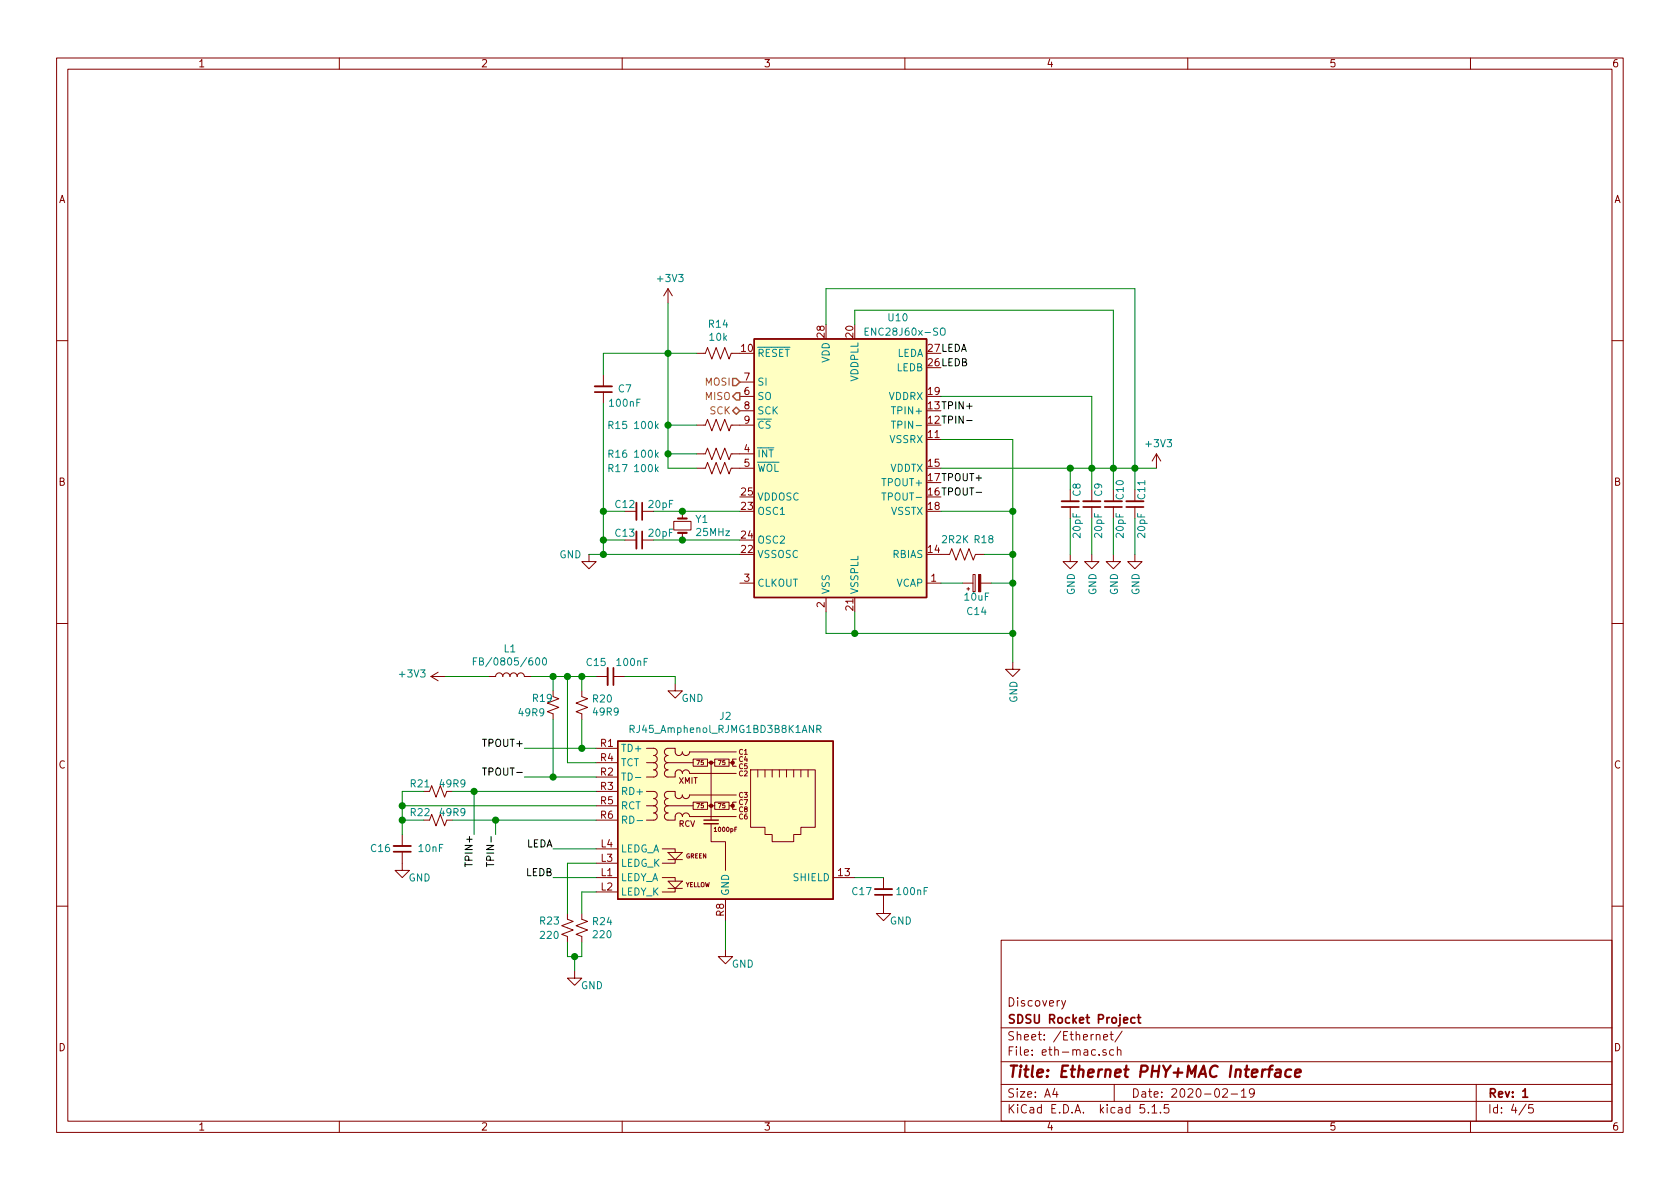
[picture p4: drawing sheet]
EESchema Schematic File Version 4
EELAYER 30 0
EELAYER END
$Descr A4 11693 8268
encoding utf-8
Sheet 4 5
Title "Ethernet PHY+MAC Interface"
Date "2020-02-19"
Rev "1"
Comp "SDSU Rocket Project"
Comment1 "Discovery"
Comment2 ""
Comment3 ""
Comment4 ""
$EndDescr
Wire Wire Line
	5750 2000 7900 2000
Wire Wire Line
	5950 2150 7750 2150
Wire Wire Line
	7600 2750 6550 2750
Connection ~ 7450 3250
Wire Wire Line
	6550 3250 7450 3250
Wire Wire Line
	7750 2150 7750 3250
Wire Wire Line
	7900 2000 7900 3250
Wire Wire Line
	7600 2750 7600 3250
Wire Wire Line
	5750 2250 5750 2000
Wire Wire Line
	5950 2250 5950 2150
Wire Wire Line
	7900 3600 7900 3850
Wire Wire Line
	7750 3600 7750 3850
Wire Wire Line
	7600 3600 7600 3850
Wire Wire Line
	7450 3600 7450 3850
Connection ~ 7900 3250
Wire Wire Line
	8050 3250 7900 3250
Wire Wire Line
	7750 3250 7900 3250
Connection ~ 7750 3250
Wire Wire Line
	7750 3400 7750 3250
Wire Wire Line
	7600 3250 7750 3250
Connection ~ 7600 3250
Wire Wire Line
	7600 3400 7600 3250
Wire Wire Line
	7450 3250 7450 3400
Wire Wire Line
	7900 3250 7900 3400
Wire Wire Line
	7450 3250 7600 3250
Text Label 3850 6100 2    50   ~ 0
LEDB
Text Label 3850 5900 2    50   ~ 0
LEDA
Text Label 3450 5800 3    50   ~ 0
TPIN-
Text Label 3300 5800 3    50   ~ 0
TPIN+
Text Label 3650 5400 2    50   ~ 0
TPOUT-
Text Label 3650 5200 2    50   ~ 0
TPOUT+
Text Label 6550 3450 0    50   ~ 0
TPOUT-
Text Label 6550 3350 0    50   ~ 0
TPOUT+
Text Label 6550 2950 0    50   ~ 0
TPIN-
Text Label 6550 2850 0    50   ~ 0
TPIN+
Text Label 6550 2550 0    50   ~ 0
LEDB
Text Label 6550 2450 0    50   ~ 0
LEDA
Wire Wire Line
	5050 6400 5050 6600
Wire Wire Line
	5950 6100 6150 6100
$Comp
L power:GND #PWR?
U 1 1
P 6150 6300
AR Path="/5E55C819" Ref="#PWR?"  Part="1" 
AR Path="/5E1585EB/5E55C819" Ref="#PWR?"  Part="1" 
AR Path="/5E4B3E61/5E55C819" Ref="#PWR053"  Part="1" 
F 0 "#PWR053" H 6150 6050 50  0001 C CNN
F 1 "GND" H 6350 6200 50  0000 R CNN
F 2 "" H 6150 6300 50  0001 C CNN
F 3 "" H 6150 6300 50  0001 C CNN
	1    6150 6300
	1    0    0    -1  
$EndComp
$Comp
L Device:C_Small C?
U 1 1
P 6150 6200
AR Path="/5E55C81F" Ref="C?"  Part="1" 
AR Path="/5E1585EB/5E55C81F" Ref="C?"  Part="1" 
AR Path="/5E4B3E61/5E55C81F" Ref="C17"  Part="1" 
F 0 "C17" H 6300 6200 50  0000 C CNN
F 1 "100nF" H 5950 6200 50  0000 C CNN
F 2 "Capacitor_SMD:C_1806_4516Metric_Pad1.57x1.80mm_HandSolder" H 6150 6200 50  0001 C CNN
F 3 "~" H 6150 6200 50  0001 C CNN
	1    6150 6200
	-1   0    0    1   
$EndComp
$Comp
L power:GND #PWR?
U 1 1
P 5050 6600
AR Path="/5E55C825" Ref="#PWR?"  Part="1" 
AR Path="/5E1585EB/5E55C825" Ref="#PWR?"  Part="1" 
AR Path="/5E4B3E61/5E55C825" Ref="#PWR054"  Part="1" 
F 0 "#PWR054" H 5050 6350 50  0001 C CNN
F 1 "GND" H 5250 6500 50  0000 R CNN
F 2 "" H 5050 6600 50  0001 C CNN
F 3 "" H 5050 6600 50  0001 C CNN
	1    5050 6600
	1    0    0    -1  
$EndComp
Connection ~ 4000 6650
Wire Wire Line
	4050 6650 4000 6650
Wire Wire Line
	4050 6550 4050 6650
Wire Wire Line
	4000 6650 4000 6750
Wire Wire Line
	3950 6650 4000 6650
Wire Wire Line
	3950 6550 3950 6650
Wire Wire Line
	4050 6200 4050 6350
Wire Wire Line
	4150 6200 4050 6200
Wire Wire Line
	3950 6000 3950 6350
Wire Wire Line
	4150 6000 3950 6000
$Comp
L Device:R_Small_US R?
U 1 1
P 4050 6450
AR Path="/5E55C838" Ref="R?"  Part="1" 
AR Path="/5E1585EB/5E55C838" Ref="R?"  Part="1" 
AR Path="/5E4B3E61/5E55C838" Ref="R24"  Part="1" 
F 0 "R24" H 4118 6496 50  0000 L CNN
F 1 "220" H 4118 6405 50  0000 L CNN
F 2 "Resistor_SMD:R_1206_3216Metric_Pad1.42x1.75mm_HandSolder" H 4050 6450 50  0001 C CNN
F 3 "~" H 4050 6450 50  0001 C CNN
	1    4050 6450
	1    0    0    -1  
$EndComp
$Comp
L Device:R_Small_US R?
U 1 1
P 3950 6450
AR Path="/5E55C83E" Ref="R?"  Part="1" 
AR Path="/5E1585EB/5E55C83E" Ref="R?"  Part="1" 
AR Path="/5E4B3E61/5E55C83E" Ref="R23"  Part="1" 
F 0 "R23" H 3750 6500 50  0000 L CNN
F 1 "220" H 3750 6400 50  0000 L CNN
F 2 "Resistor_SMD:R_1206_3216Metric_Pad1.42x1.75mm_HandSolder" H 3950 6450 50  0001 C CNN
F 3 "~" H 3950 6450 50  0001 C CNN
	1    3950 6450
	1    0    0    -1  
$EndComp
$Comp
L power:GND #PWR?
U 1 1
P 4000 6750
AR Path="/5E55C844" Ref="#PWR?"  Part="1" 
AR Path="/5E1585EB/5E55C844" Ref="#PWR?"  Part="1" 
AR Path="/5E4B3E61/5E55C844" Ref="#PWR055"  Part="1" 
F 0 "#PWR055" H 4000 6500 50  0001 C CNN
F 1 "GND" H 4200 6650 50  0000 R CNN
F 2 "" H 4000 6750 50  0001 C CNN
F 3 "" H 4000 6750 50  0001 C CNN
	1    4000 6750
	1    0    0    -1  
$EndComp
Wire Wire Line
	3850 6100 4150 6100
Wire Wire Line
	3850 5900 4150 5900
Wire Wire Line
	3450 5700 3150 5700
Connection ~ 3450 5700
Wire Wire Line
	3450 5800 3450 5700
Wire Wire Line
	3300 5500 4150 5500
Connection ~ 3300 5500
Wire Wire Line
	3300 5800 3300 5500
$Comp
L power:GND #PWR?
U 1 1
P 2800 6000
AR Path="/5E55C852" Ref="#PWR?"  Part="1" 
AR Path="/5E1585EB/5E55C852" Ref="#PWR?"  Part="1" 
AR Path="/5E4B3E61/5E55C852" Ref="#PWR052"  Part="1" 
F 0 "#PWR052" H 2800 5750 50  0001 C CNN
F 1 "GND" H 3000 5900 50  0000 R CNN
F 2 "" H 2800 6000 50  0001 C CNN
F 3 "" H 2800 6000 50  0001 C CNN
	1    2800 6000
	1    0    0    -1  
$EndComp
Wire Wire Line
	2800 5700 2800 5800
Connection ~ 2800 5700
Wire Wire Line
	2950 5700 2800 5700
Wire Wire Line
	2800 5500 2800 5600
Wire Wire Line
	2950 5500 2800 5500
$Comp
L Device:C_Small C?
U 1 1
P 2800 5900
AR Path="/5E55C85D" Ref="C?"  Part="1" 
AR Path="/5E1585EB/5E55C85D" Ref="C?"  Part="1" 
AR Path="/5E4B3E61/5E55C85D" Ref="C16"  Part="1" 
F 0 "C16" H 2950 5900 50  0000 C CNN
F 1 "10nF" H 2600 5900 50  0000 C CNN
F 2 "Capacitor_SMD:C_1806_4516Metric_Pad1.57x1.80mm_HandSolder" H 2800 5900 50  0001 C CNN
F 3 "~" H 2800 5900 50  0001 C CNN
	1    2800 5900
	-1   0    0    1   
$EndComp
Wire Wire Line
	4150 5700 3450 5700
Wire Wire Line
	3150 5500 3300 5500
$Comp
L Device:R_Small_US R?
U 1 1
P 3050 5700
AR Path="/5E55C865" Ref="R?"  Part="1" 
AR Path="/5E1585EB/5E55C865" Ref="R?"  Part="1" 
AR Path="/5E4B3E61/5E55C865" Ref="R22"  Part="1" 
F 0 "R22" V 3100 5750 50  0000 L CNN
F 1 "49R9" V 3100 5500 50  0000 L CNN
F 2 "Resistor_SMD:R_1206_3216Metric_Pad1.42x1.75mm_HandSolder" H 3050 5700 50  0001 C CNN
F 3 "~" H 3050 5700 50  0001 C CNN
	1    3050 5700
	0    -1   -1   0   
$EndComp
$Comp
L Device:R_Small_US R?
U 1 1
P 3050 5500
AR Path="/5E55C86B" Ref="R?"  Part="1" 
AR Path="/5E1585EB/5E55C86B" Ref="R?"  Part="1" 
AR Path="/5E4B3E61/5E55C86B" Ref="R21"  Part="1" 
F 0 "R21" V 3100 5550 50  0000 L CNN
F 1 "49R9" V 3100 5300 50  0000 L CNN
F 2 "Resistor_SMD:R_1206_3216Metric_Pad1.42x1.75mm_HandSolder" H 3050 5500 50  0001 C CNN
F 3 "~" H 3050 5500 50  0001 C CNN
	1    3050 5500
	0    -1   -1   0   
$EndComp
Connection ~ 3850 5400
Wire Wire Line
	3850 5400 3650 5400
Connection ~ 4050 5200
Wire Wire Line
	4050 5200 3650 5200
Wire Wire Line
	4050 5200 4150 5200
Wire Wire Line
	4050 5000 4050 5200
Wire Wire Line
	3850 5400 4150 5400
Wire Wire Line
	3850 5000 3850 5400
Wire Wire Line
	4050 4700 4150 4700
Connection ~ 4050 4700
Wire Wire Line
	4050 4800 4050 4700
Wire Wire Line
	3850 4700 3950 4700
Connection ~ 3850 4700
Wire Wire Line
	3850 4800 3850 4700
$Comp
L Device:R_Small_US R?
U 1 1
P 4050 4900
AR Path="/5E55C87F" Ref="R?"  Part="1" 
AR Path="/5E1585EB/5E55C87F" Ref="R?"  Part="1" 
AR Path="/5E4B3E61/5E55C87F" Ref="R20"  Part="1" 
F 0 "R20" H 4118 4946 50  0000 L CNN
F 1 "49R9" H 4118 4855 50  0000 L CNN
F 2 "Resistor_SMD:R_1206_3216Metric_Pad1.42x1.75mm_HandSolder" H 4050 4900 50  0001 C CNN
F 3 "~" H 4050 4900 50  0001 C CNN
	1    4050 4900
	1    0    0    -1  
$EndComp
$Comp
L Device:R_Small_US R?
U 1 1
P 3850 4900
AR Path="/5E55C885" Ref="R?"  Part="1" 
AR Path="/5E1585EB/5E55C885" Ref="R?"  Part="1" 
AR Path="/5E4B3E61/5E55C885" Ref="R19"  Part="1" 
F 0 "R19" H 3700 4950 50  0000 L CNN
F 1 "49R9" H 3600 4850 50  0000 L CNN
F 2 "Resistor_SMD:R_1206_3216Metric_Pad1.42x1.75mm_HandSolder" H 3850 4900 50  0001 C CNN
F 3 "~" H 3850 4900 50  0001 C CNN
	1    3850 4900
	1    0    0    -1  
$EndComp
Wire Wire Line
	3950 4700 4050 4700
Connection ~ 3950 4700
Wire Wire Line
	3950 5300 3950 4700
Wire Wire Line
	4150 5300 3950 5300
Wire Wire Line
	4700 4700 4700 4750
Wire Wire Line
	4350 4700 4700 4700
$Comp
L power:GND #PWR?
U 1 1
P 4700 4750
AR Path="/5E55C891" Ref="#PWR?"  Part="1" 
AR Path="/5E1585EB/5E55C891" Ref="#PWR?"  Part="1" 
AR Path="/5E4B3E61/5E55C891" Ref="#PWR051"  Part="1" 
F 0 "#PWR051" H 4700 4500 50  0001 C CNN
F 1 "GND" H 4900 4650 50  0000 R CNN
F 2 "" H 4700 4750 50  0001 C CNN
F 3 "" H 4700 4750 50  0001 C CNN
	1    4700 4750
	1    0    0    -1  
$EndComp
Wire Wire Line
	3700 4700 3850 4700
$Comp
L Device:C_Small C?
U 1 1
P 4250 4700
AR Path="/5E55C898" Ref="C?"  Part="1" 
AR Path="/5E1585EB/5E55C898" Ref="C?"  Part="1" 
AR Path="/5E4B3E61/5E55C898" Ref="C15"  Part="1" 
F 0 "C15" V 4150 4600 50  0000 C CNN
F 1 "100nF" V 4150 4850 50  0000 C CNN
F 2 "Capacitor_SMD:C_1806_4516Metric_Pad1.57x1.80mm_HandSolder" H 4250 4700 50  0001 C CNN
F 3 "~" H 4250 4700 50  0001 C CNN
	1    4250 4700
	0    1    1    0   
$EndComp
Wire Wire Line
	3100 4700 3400 4700
$Comp
L power:+3V3 #PWR?
U 1 1
P 3100 4700
AR Path="/5E55C89F" Ref="#PWR?"  Part="1" 
AR Path="/5E1585EB/5E55C89F" Ref="#PWR?"  Part="1" 
AR Path="/5E4B3E61/5E55C89F" Ref="#PWR050"  Part="1" 
F 0 "#PWR050" H 3100 4550 50  0001 C CNN
F 1 "+3V3" V 3115 4828 50  0000 L CNN
F 2 "" H 3100 4700 50  0001 C CNN
F 3 "" H 3100 4700 50  0001 C CNN
	1    3100 4700
	0    -1   -1   0   
$EndComp
$Comp
L Device:L L?
U 1 1
P 3550 4700
AR Path="/5E55C8A5" Ref="L?"  Part="1" 
AR Path="/5E1585EB/5E55C8A5" Ref="L?"  Part="1" 
AR Path="/5E4B3E61/5E55C8A5" Ref="L1"  Part="1" 
F 0 "L1" V 3740 4700 50  0000 C CNN
F 1 "FB/0805/600" V 3649 4700 50  0000 C CNN
F 2 "Inductor_SMD:L_1206_3216Metric_Pad1.42x1.75mm_HandSolder" H 3550 4700 50  0001 C CNN
F 3 "~" H 3550 4700 50  0001 C CNN
	1    3550 4700
	0    -1   -1   0   
$EndComp
$Comp
L Connector:RJ45_Amphenol_RJMG1BD3B8K1ANR J?
U 1 1
P 5050 5700
AR Path="/5E55C8AB" Ref="J?"  Part="1" 
AR Path="/5E1585EB/5E55C8AB" Ref="J?"  Part="1" 
AR Path="/5E4B3E61/5E55C8AB" Ref="J2"  Part="1" 
F 0 "J2" H 5050 6425 50  0000 C CNN
F 1 "RJ45_Amphenol_RJMG1BD3B8K1ANR" H 5050 6334 50  0000 C CNN
F 2 "Connector_RJ:RJ45_Amphenol_RJMG1BD3B8K1ANR" H 5050 6400 50  0001 C CNN
F 3 "https://www.amphenolcanada.com/ProductSearch/Drawings/AC/RJMG1BD3B8K1ANR.PDF" H 5050 6500 50  0001 C CNN
	1    5050 5700
	1    0    0    -1  
$EndComp
Wire Wire Line
	7050 3850 7050 4050
Connection ~ 7050 3850
Wire Wire Line
	6850 3850 7050 3850
$Comp
L Device:R_US R?
U 1 1
P 6700 3850
AR Path="/5E55C8C6" Ref="R?"  Part="1" 
AR Path="/5E1585EB/5E55C8C6" Ref="R?"  Part="1" 
AR Path="/5E4B3E61/5E55C8C6" Ref="R18"  Part="1" 
F 0 "R18" V 6800 3700 50  0000 C CNN
F 1 "2R2K" V 6800 3900 50  0000 C CNN
F 2 "Resistor_SMD:R_1206_3216Metric_Pad1.42x1.75mm_HandSolder" V 6740 3840 50  0001 C CNN
F 3 "~" H 6700 3850 50  0001 C CNN
	1    6700 3850
	0    -1   -1   0   
$EndComp
Wire Wire Line
	7050 4050 7050 4400
Connection ~ 7050 4050
Wire Wire Line
	6900 4050 7050 4050
Wire Wire Line
	6550 4050 6700 4050
$Comp
L Device:CP_Small C?
U 1 1
P 6800 4050
AR Path="/5E55C8D0" Ref="C?"  Part="1" 
AR Path="/5E1585EB/5E55C8D0" Ref="C?"  Part="1" 
AR Path="/5E4B3E61/5E55C8D0" Ref="C14"  Part="1" 
F 0 "C14" V 6600 4050 50  0000 C CNN
F 1 "10uF" V 6700 4050 50  0000 C CNN
F 2 "Capacitor_SMD:C_1806_4516Metric_Pad1.57x1.80mm_HandSolder" H 6800 4050 50  0001 C CNN
F 3 "~" H 6800 4050 50  0001 C CNN
	1    6800 4050
	0    -1   -1   0   
$EndComp
Connection ~ 7050 3550
Wire Wire Line
	7050 3050 7050 3550
Wire Wire Line
	6550 3050 7050 3050
Connection ~ 7050 4400
Wire Wire Line
	7050 3550 7050 3850
Wire Wire Line
	6550 3550 7050 3550
Wire Wire Line
	5950 4400 7050 4400
Connection ~ 5950 4400
Wire Wire Line
	5950 4250 5950 4400
Wire Wire Line
	7050 4400 7050 4600
Wire Wire Line
	5750 4400 5950 4400
Wire Wire Line
	5750 4250 5750 4400
$Comp
L power:GND #PWR?
U 1 1
P 7050 4600
AR Path="/5E55C8E2" Ref="#PWR?"  Part="1" 
AR Path="/5E1585EB/5E55C8E2" Ref="#PWR?"  Part="1" 
AR Path="/5E4B3E61/5E55C8E2" Ref="#PWR049"  Part="1" 
F 0 "#PWR049" H 7050 4350 50  0001 C CNN
F 1 "GND" V 7055 4472 50  0000 R CNN
F 2 "" H 7050 4600 50  0001 C CNN
F 3 "" H 7050 4600 50  0001 C CNN
	1    7050 4600
	1    0    0    -1  
$EndComp
$Comp
L power:GND #PWR?
U 1 1
P 7900 3850
AR Path="/5E55C8E8" Ref="#PWR?"  Part="1" 
AR Path="/5E1585EB/5E55C8E8" Ref="#PWR?"  Part="1" 
AR Path="/5E4B3E61/5E55C8E8" Ref="#PWR048"  Part="1" 
F 0 "#PWR048" H 7900 3600 50  0001 C CNN
F 1 "GND" V 7905 3722 50  0000 R CNN
F 2 "" H 7900 3850 50  0001 C CNN
F 3 "" H 7900 3850 50  0001 C CNN
	1    7900 3850
	1    0    0    -1  
$EndComp
$Comp
L power:GND #PWR?
U 1 1
P 7750 3850
AR Path="/5E55C8EE" Ref="#PWR?"  Part="1" 
AR Path="/5E1585EB/5E55C8EE" Ref="#PWR?"  Part="1" 
AR Path="/5E4B3E61/5E55C8EE" Ref="#PWR047"  Part="1" 
F 0 "#PWR047" H 7750 3600 50  0001 C CNN
F 1 "GND" V 7755 3722 50  0000 R CNN
F 2 "" H 7750 3850 50  0001 C CNN
F 3 "" H 7750 3850 50  0001 C CNN
	1    7750 3850
	1    0    0    -1  
$EndComp
$Comp
L power:GND #PWR?
U 1 1
P 7600 3850
AR Path="/5E55C8F4" Ref="#PWR?"  Part="1" 
AR Path="/5E1585EB/5E55C8F4" Ref="#PWR?"  Part="1" 
AR Path="/5E4B3E61/5E55C8F4" Ref="#PWR046"  Part="1" 
F 0 "#PWR046" H 7600 3600 50  0001 C CNN
F 1 "GND" V 7605 3722 50  0000 R CNN
F 2 "" H 7600 3850 50  0001 C CNN
F 3 "" H 7600 3850 50  0001 C CNN
	1    7600 3850
	1    0    0    -1  
$EndComp
$Comp
L power:GND #PWR?
U 1 1
P 7450 3850
AR Path="/5E55C8FA" Ref="#PWR?"  Part="1" 
AR Path="/5E1585EB/5E55C8FA" Ref="#PWR?"  Part="1" 
AR Path="/5E4B3E61/5E55C8FA" Ref="#PWR045"  Part="1" 
F 0 "#PWR045" H 7450 3600 50  0001 C CNN
F 1 "GND" V 7455 3722 50  0000 R CNN
F 2 "" H 7450 3850 50  0001 C CNN
F 3 "" H 7450 3850 50  0001 C CNN
	1    7450 3850
	1    0    0    -1  
$EndComp
$Comp
L power:+3V3 #PWR?
U 1 1
P 8050 3250
AR Path="/5E55C900" Ref="#PWR?"  Part="1" 
AR Path="/5E1585EB/5E55C900" Ref="#PWR?"  Part="1" 
AR Path="/5E4B3E61/5E55C900" Ref="#PWR043"  Part="1" 
F 0 "#PWR043" H 8050 3100 50  0001 C CNN
F 1 "+3V3" H 8065 3423 50  0000 C CNN
F 2 "" H 8050 3250 50  0001 C CNN
F 3 "" H 8050 3250 50  0001 C CNN
	1    8050 3250
	1    0    0    -1  
$EndComp
$Comp
L Device:C_Small C?
U 1 1
P 7450 3500
AR Path="/5E55C906" Ref="C?"  Part="1" 
AR Path="/5E1585EB/5E55C906" Ref="C?"  Part="1" 
AR Path="/5E4B3E61/5E55C906" Ref="C8"  Part="1" 
F 0 "C8" V 7400 3400 50  0000 C CNN
F 1 "20pF" V 7400 3650 50  0000 C CNN
F 2 "Capacitor_SMD:C_1806_4516Metric_Pad1.57x1.80mm_HandSolder" H 7450 3500 50  0001 C CNN
F 3 "~" H 7450 3500 50  0001 C CNN
	1    7450 3500
	-1   0    0    1   
$EndComp
$Comp
L Device:C_Small C?
U 1 1
P 7600 3500
AR Path="/5E55C90C" Ref="C?"  Part="1" 
AR Path="/5E1585EB/5E55C90C" Ref="C?"  Part="1" 
AR Path="/5E4B3E61/5E55C90C" Ref="C9"  Part="1" 
F 0 "C9" V 7550 3400 50  0000 C CNN
F 1 "20pF" V 7550 3650 50  0000 C CNN
F 2 "Capacitor_SMD:C_1806_4516Metric_Pad1.57x1.80mm_HandSolder" H 7600 3500 50  0001 C CNN
F 3 "~" H 7600 3500 50  0001 C CNN
	1    7600 3500
	-1   0    0    1   
$EndComp
$Comp
L Device:C_Small C?
U 1 1
P 7750 3500
AR Path="/5E55C912" Ref="C?"  Part="1" 
AR Path="/5E1585EB/5E55C912" Ref="C?"  Part="1" 
AR Path="/5E4B3E61/5E55C912" Ref="C10"  Part="1" 
F 0 "C10" V 7700 3400 50  0000 C CNN
F 1 "20pF" V 7700 3650 50  0000 C CNN
F 2 "Capacitor_SMD:C_1806_4516Metric_Pad1.57x1.80mm_HandSolder" H 7750 3500 50  0001 C CNN
F 3 "~" H 7750 3500 50  0001 C CNN
	1    7750 3500
	-1   0    0    1   
$EndComp
$Comp
L Device:C_Small C?
U 1 1
P 7900 3500
AR Path="/5E55C918" Ref="C?"  Part="1" 
AR Path="/5E1585EB/5E55C918" Ref="C?"  Part="1" 
AR Path="/5E4B3E61/5E55C918" Ref="C11"  Part="1" 
F 0 "C11" V 7850 3400 50  0000 C CNN
F 1 "20pF" V 7850 3650 50  0000 C CNN
F 2 "Capacitor_SMD:C_1806_4516Metric_Pad1.57x1.80mm_HandSolder" H 7900 3500 50  0001 C CNN
F 3 "~" H 7900 3500 50  0001 C CNN
	1    7900 3500
	-1   0    0    1   
$EndComp
Wire Wire Line
	4200 3850 4100 3850
Wire Wire Line
	4200 2450 4650 2450
Wire Wire Line
	4200 2600 4200 2450
Connection ~ 4200 3550
Wire Wire Line
	4200 3550 4200 2800
$Comp
L Device:C_Small C?
U 1 1
P 4200 2700
AR Path="/5E55C923" Ref="C?"  Part="1" 
AR Path="/5E1585EB/5E55C923" Ref="C?"  Part="1" 
AR Path="/5E4B3E61/5E55C923" Ref="C7"  Part="1" 
F 0 "C7" H 4050 2700 50  0000 C CNN
F 1 "100nF" H 4050 2800 50  0000 C CNN
F 2 "Capacitor_SMD:C_1806_4516Metric_Pad1.57x1.80mm_HandSolder" H 4200 2700 50  0001 C CNN
F 3 "~" H 4200 2700 50  0001 C CNN
	1    4200 2700
	-1   0    0    1   
$EndComp
Connection ~ 4200 3850
Wire Wire Line
	4200 3850 5150 3850
Connection ~ 4750 3750
Wire Wire Line
	4750 3750 5150 3750
Connection ~ 4750 3550
Wire Wire Line
	4750 3550 5150 3550
Wire Wire Line
	4200 3750 4200 3850
Connection ~ 4200 3750
Wire Wire Line
	4350 3750 4200 3750
Wire Wire Line
	4200 3550 4200 3750
Wire Wire Line
	4350 3550 4200 3550
Wire Wire Line
	4550 3550 4750 3550
Wire Wire Line
	4550 3750 4750 3750
$Comp
L power:GND #PWR?
U 1 1
P 4100 3850
AR Path="/5E55C936" Ref="#PWR?"  Part="1" 
AR Path="/5E1585EB/5E55C936" Ref="#PWR?"  Part="1" 
AR Path="/5E4B3E61/5E55C936" Ref="#PWR044"  Part="1" 
F 0 "#PWR044" H 4100 3600 50  0001 C CNN
F 1 "GND" H 4050 3850 50  0000 R CNN
F 2 "" H 4100 3850 50  0001 C CNN
F 3 "" H 4100 3850 50  0001 C CNN
	1    4100 3850
	1    0    0    -1  
$EndComp
$Comp
L Device:C_Small C?
U 1 1
P 4450 3750
AR Path="/5E55C93C" Ref="C?"  Part="1" 
AR Path="/5E1585EB/5E55C93C" Ref="C?"  Part="1" 
AR Path="/5E4B3E61/5E55C93C" Ref="C13"  Part="1" 
F 0 "C13" V 4400 3650 50  0000 C CNN
F 1 "20pF" V 4400 3900 50  0000 C CNN
F 2 "Capacitor_SMD:C_1806_4516Metric_Pad1.57x1.80mm_HandSolder" H 4450 3750 50  0001 C CNN
F 3 "~" H 4450 3750 50  0001 C CNN
	1    4450 3750
	0    1    1    0   
$EndComp
$Comp
L Device:C_Small C?
U 1 1
P 4450 3550
AR Path="/5E55C942" Ref="C?"  Part="1" 
AR Path="/5E1585EB/5E55C942" Ref="C?"  Part="1" 
AR Path="/5E4B3E61/5E55C942" Ref="C12"  Part="1" 
F 0 "C12" V 4400 3450 50  0000 C CNN
F 1 "20pF" V 4400 3700 50  0000 C CNN
F 2 "Capacitor_SMD:C_1806_4516Metric_Pad1.57x1.80mm_HandSolder" H 4450 3550 50  0001 C CNN
F 3 "~" H 4450 3550 50  0001 C CNN
	1    4450 3550
	0    1    1    0   
$EndComp
$Comp
L Device:Crystal_Small Y?
U 1 1
P 4750 3650
AR Path="/5E55C948" Ref="Y?"  Part="1" 
AR Path="/5E1585EB/5E55C948" Ref="Y?"  Part="1" 
AR Path="/5E4B3E61/5E55C948" Ref="Y1"  Part="1" 
F 0 "Y1" V 4704 3738 50  0000 L CNN
F 1 "25MHz" V 4795 3738 50  0000 L CNN
F 2 "Crystal:Crystal_SMD_ECS_CSM3X-2Pin_7.6x4.1mm" H 4750 3650 50  0001 C CNN
F 3 "~" H 4750 3650 50  0001 C CNN
	1    4750 3650
	0    1    1    0   
$EndComp
$Comp
L Device:R_US R?
U 1 1
P 5000 3250
AR Path="/5E55C94E" Ref="R?"  Part="1" 
AR Path="/5E1585EB/5E55C94E" Ref="R?"  Part="1" 
AR Path="/5E4B3E61/5E55C94E" Ref="R17"  Part="1" 
F 0 "R17" V 5000 2550 50  0000 C CNN
F 1 "100k" V 5000 2750 50  0000 C CNN
F 2 "Resistor_SMD:R_1206_3216Metric_Pad1.42x1.75mm_HandSolder" V 5040 3240 50  0001 C CNN
F 3 "~" H 5000 3250 50  0001 C CNN
	1    5000 3250
	0    1    1    0   
$EndComp
$Comp
L Device:R_US R?
U 1 1
P 5000 3150
AR Path="/5E55C954" Ref="R?"  Part="1" 
AR Path="/5E1585EB/5E55C954" Ref="R?"  Part="1" 
AR Path="/5E4B3E61/5E55C954" Ref="R16"  Part="1" 
F 0 "R16" V 5000 2450 50  0000 C CNN
F 1 "100k" V 5000 2650 50  0000 C CNN
F 2 "Resistor_SMD:R_1206_3216Metric_Pad1.42x1.75mm_HandSolder" V 5040 3140 50  0001 C CNN
F 3 "~" H 5000 3150 50  0001 C CNN
	1    5000 3150
	0    1    1    0   
$EndComp
Connection ~ 4650 3150
Wire Wire Line
	4650 3250 4650 3150
Wire Wire Line
	4850 3250 4650 3250
Connection ~ 4650 2950
Wire Wire Line
	4650 3150 4650 2950
Wire Wire Line
	4850 3150 4650 3150
Connection ~ 4650 2450
Wire Wire Line
	4650 2950 4650 2450
Wire Wire Line
	4850 2950 4650 2950
$Comp
L Device:R_US R?
U 1 1
P 5000 2950
AR Path="/5E55C963" Ref="R?"  Part="1" 
AR Path="/5E1585EB/5E55C963" Ref="R?"  Part="1" 
AR Path="/5E4B3E61/5E55C963" Ref="R15"  Part="1" 
F 0 "R15" V 5000 2250 50  0000 C CNN
F 1 "100k" V 5000 2450 50  0000 C CNN
F 2 "Resistor_SMD:R_1206_3216Metric_Pad1.42x1.75mm_HandSolder" V 5040 2940 50  0001 C CNN
F 3 "~" H 5000 2950 50  0001 C CNN
	1    5000 2950
	0    1    1    0   
$EndComp
Wire Wire Line
	4650 2450 4850 2450
Wire Wire Line
	4650 2100 4650 2450
$Comp
L Device:R_US R?
U 1 1
P 5000 2450
AR Path="/5E55C96B" Ref="R?"  Part="1" 
AR Path="/5E1585EB/5E55C96B" Ref="R?"  Part="1" 
AR Path="/5E4B3E61/5E55C96B" Ref="R14"  Part="1" 
F 0 "R14" V 4795 2450 50  0000 C CNN
F 1 "10k" V 4886 2450 50  0000 C CNN
F 2 "Resistor_SMD:R_1206_3216Metric_Pad1.42x1.75mm_HandSolder" V 5040 2440 50  0001 C CNN
F 3 "~" H 5000 2450 50  0001 C CNN
	1    5000 2450
	0    1    1    0   
$EndComp
$Comp
L power:+3V3 #PWR?
U 1 1
P 4650 2100
AR Path="/5E55C971" Ref="#PWR?"  Part="1" 
AR Path="/5E1585EB/5E55C971" Ref="#PWR?"  Part="1" 
AR Path="/5E4B3E61/5E55C971" Ref="#PWR042"  Part="1" 
F 0 "#PWR042" H 4650 1950 50  0001 C CNN
F 1 "+3V3" H 4665 2273 50  0000 C CNN
F 2 "" H 4650 2100 50  0001 C CNN
F 3 "" H 4650 2100 50  0001 C CNN
	1    4650 2100
	1    0    0    -1  
$EndComp
$Comp
L Interface_Ethernet:ENC28J60x-SO U?
U 1 1
P 5850 3250
AR Path="/5E55C977" Ref="U?"  Part="1" 
AR Path="/5E1585EB/5E55C977" Ref="U?"  Part="1" 
AR Path="/5E4B3E61/5E55C977" Ref="U10"  Part="1" 
F 0 "U10" H 6250 4300 50  0000 C CNN
F 1 "ENC28J60x-SO" H 6300 4200 50  0000 C CNN
F 2 "Package_SO:SOIC-28W_7.5x17.9mm_P1.27mm" H 7000 2300 50  0001 C CIN
F 3 "http://ww1.microchip.com/downloads/en/devicedoc/39662e.pdf" H 5850 3250 50  0001 C CNN
	1    5850 3250
	1    0    0    -1  
$EndComp
Text HLabel 5150 2650 0    50   Input ~ 0
MOSI
Text HLabel 5150 2750 0    50   Output ~ 0
MISO
Text HLabel 5150 2850 0    50   BiDi ~ 0
SCK
Wire Wire Line
	4150 5600 2800 5600
Connection ~ 2800 5600
Wire Wire Line
	2800 5600 2800 5700
$EndSCHEMATC
